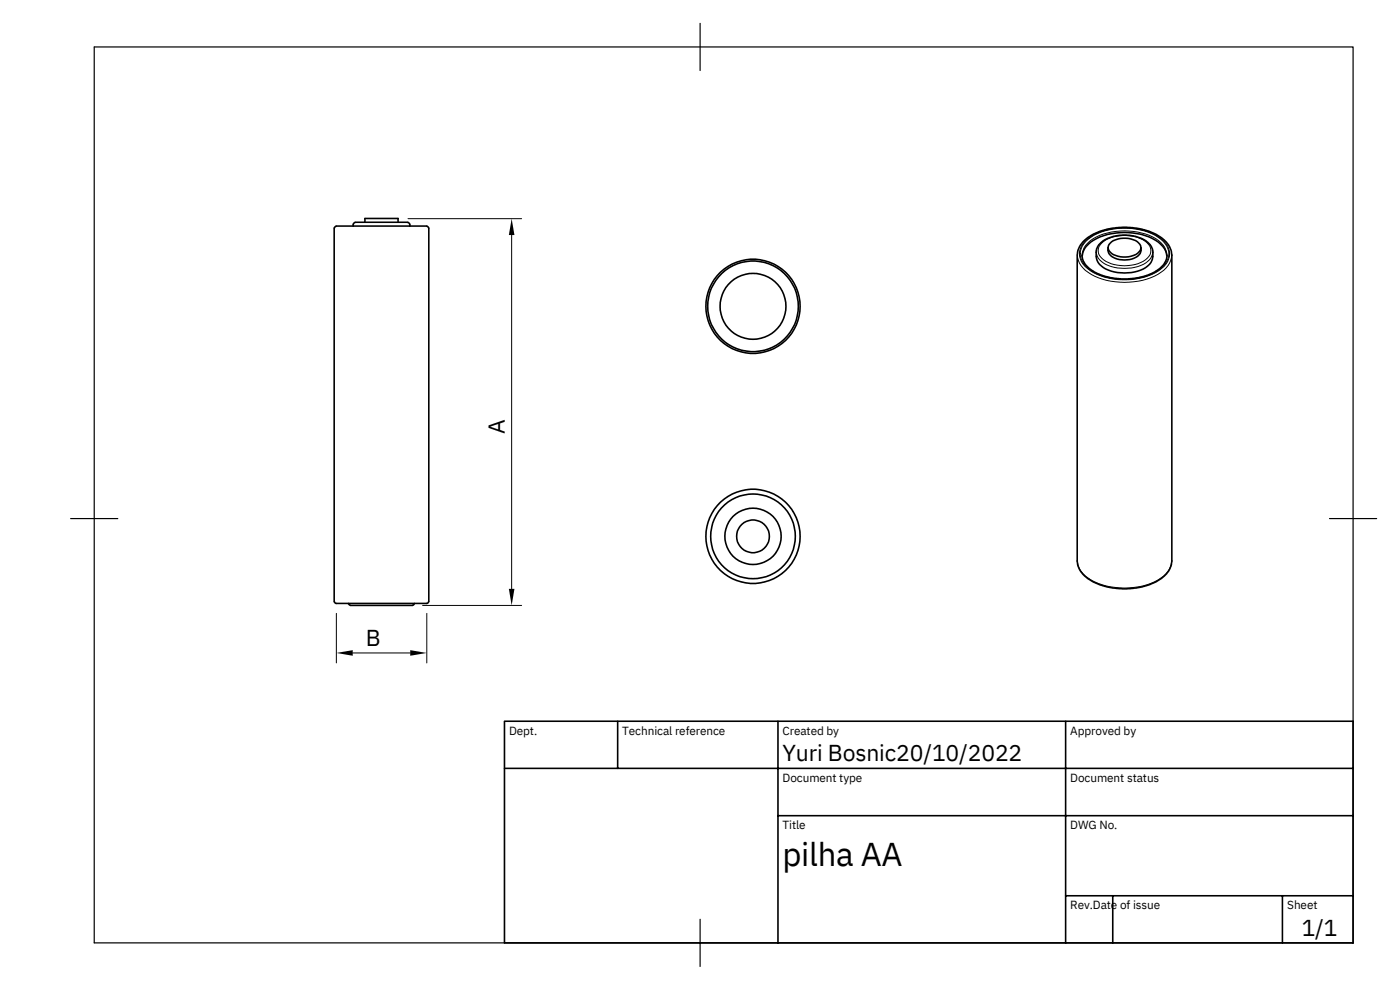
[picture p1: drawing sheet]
<svg xmlns="http://www.w3.org/2000/svg" width="297mm" height="210mm" viewBox="0 0 297 210" stroke-linecap="round" stroke-linejoin="round" font-family="sans-serif">
<g fill="none" stroke="#000" stroke-width=".34">
<path d="M70.9 48.4v79.3M71.3 48h19.3M71.3 48l-.3 .4M75.4 47.2h11.2M75.4 47.2l-.4 .3-.1 .5M77.4 47.2v-.8h7.1v.8M86.6 47.2l.3 .3 .1 .5M90.6 48l.4 .4M91 48.4v79.3M229.6 54.2l.2 .9a6.9 6.9 0 0 0 5.1 3.6l3.1 .5 2.7-.1 2.5-.6 2.1-1a4.1 4.1 0 0 0 2.4-3.3M229.7 54.3a4.8 4.8 0 0 1 3.1-3.7 13.9 13.9 0 0 1 13 .8 4.1 4.1 0 0 1 1.8 2.9M230.3 50.9l1.5-1.1 1.8-.8 2.6-.6 2-.2 2.2 .1 2 .3 1.6 .5 1.8 .9a5.1 5.1 0 0 1 2.9 4.2v64.8a5.6 5.6 0 0 1-3.8 4.6l-2.7 1-1.8 .3-2.2 .1-3.3-.5-1.3-.3-2.1-1a5.1 5.1 0 0 1-2.9-4.2v-64.8a4.7 4.7 0 0 1 1.7-3.3z"/>
<path d="M233.7 51.4l1.2-.8 1.5-.5 1.8-.2 2.3 .1 1.9 .6 .9 .6 1 1 .4 1.1a3.5 3.5 0 0 1-2.6 4 8.7 8.7 0 0 1-8.7-1.2l-.3-.4a4.7 4.7 0 0 1-.5-2.4l.4-1.1zM235.1 52.5v.7M235.9 51.3a5.1 5.1 0 0 1 5.8 .3 1.46 1.46 0 0 1-.7 2.4 5.2 5.2 0 0 1-5.4-.5 1.33 1.33 0 0 1 .3-2.2zM242.2 52.5a2.22 2.22 0 0 1-2 2.5 4.7 4.7 0 0 1-4.8-1.2l-.2-.6M71 127.7l.1 .2a7.3 7.3 0 0 0 3 .2h13.7a7.3 7.3 0 0 0 3-.2l.2-.2M74 128.1l.4 .4h13.2l.4-.4M107.1 153h180.1v47.1h-180.1zM131.1 153v10M165.1 153v47.1M226.2 153v47.1M107.1 163h180.1M165.1 173.1h122.1"/>
<path d="M226.2 190.1h61M236.2 190.1v10M272.2 190.1v10"/>
<circle cx="159.8" cy="65" r="10"/>
<circle cx="159.8" cy="65" r="7"/>
<circle cx="159.8" cy="65" r="9.6"/>
<circle cx="159.8" cy="113.8" r="9"/>
<circle cx="159.8" cy="113.8" r="3.5"/>
<circle cx="159.8" cy="113.8" r="6"/>
<circle cx="159.8" cy="113.8" r="10"/>
</g>
<g fill="none" stroke="#000" stroke-width=".21">
<path d="M86.6 46.4h24.1M108.6 49.9v75.1M228.7 54.2a5 5 0 0 0 2.9 4 15.3 15.3 0 0 0 14.8-.4 4.7 4.7 0 0 0 2.3-3.6M229.7 54.2a4.6 4.6 0 0 1 2.9-3.9 14.2 14.2 0 0 1 12.8 .4l.5 .4a3.9 3.9 0 0 1 1.7 3.1M230.3 51.2a12.9 12.9 0 0 1 10.8-2.7 9.2 9.2 0 0 1 6.7 3.7 4 4 0 0 1-1.9 5.3 14.7 14.7 0 0 1-14.5 0 3.9 3.9 0 0 1-1.6-5.8zM230.4 51.2a12.6 12.6 0 0 1 10.6-2.6 8.8 8.8 0 0 1 6.6 3.6 3.8 3.8 0 0 1-1.8 5.2 14 14 0 0 1-14.9-.4 3.6 3.6 0 0 1-.5-5.8zM232.7 53.5a3.6 3.6 0 0 0 3.2 3.1 8.7 8.7 0 0 0 8.1-1.5l.5-.8 .1-.8M233.8 51.6a8 8 0 0 1 9.7 0 2.17 2.17 0 0 1-.4 3.5 8.2 8.2 0 0 1-9.3-.3 2.08 2.08 0 0 1 0-3.2zM228.7 119a5 5 0 0 0 2.9 4.1 15.3 15.3 0 0 0 14.8-.4 4.7 4.7 0 0 0 2.3-3.7M71.4 130.2v10.5M74.9 138.6h12.2M89.7 128.5h21"/>
<path d="M90.6 130.2v10.5"/>
</g>
<path d="M20 10h267.2v190.1h-267.2zM148.6 5v10M15 110h10M282.2 110h10M148.6 195.1v10" fill="none" stroke="#000" stroke-width=".25"/>
<path d="M108.6 46.4l.6 3.5h-1.2zM71.4 138.6l3.5-.6v1.2zM87.1 138l3.5 .6-3.5 .6zM108 125h1.2l-.6 3.5z" fill="#000"/>
<text font-size="7" x="166.1" y="183.8">pilha AA</text>
<g font-size="4.9">
<text x="107.1" y="92.2" transform="rotate(-90 107.1 92.2)">A</text>
<text x="77.7" y="137.1">B</text>
<text x="166.1" y="161.5">Yuri Bosnic20/10/2022</text>
<text x="276.3" y="198.7">1/1</text>
</g>
<g font-size="2.5">
<text x="108" y="155.9">Dept.</text>
<text x="132.1" y="155.9">Technical reference</text>
<text x="166.1" y="155.9">Created by</text>
<text x="227.1" y="155.9">Approved by</text>
<text x="166.1" y="165.9">Document type</text>
<text x="227.1" y="165.9">Document status</text>
<text x="166.1" y="175.9">Title</text>
<text x="227.1" y="175.9">DWG No.</text>
<text x="227.1" y="192.9">Rev.Date of issue</text>
<text x="273.2" y="192.9">Sheet</text>
</g>
</svg>
